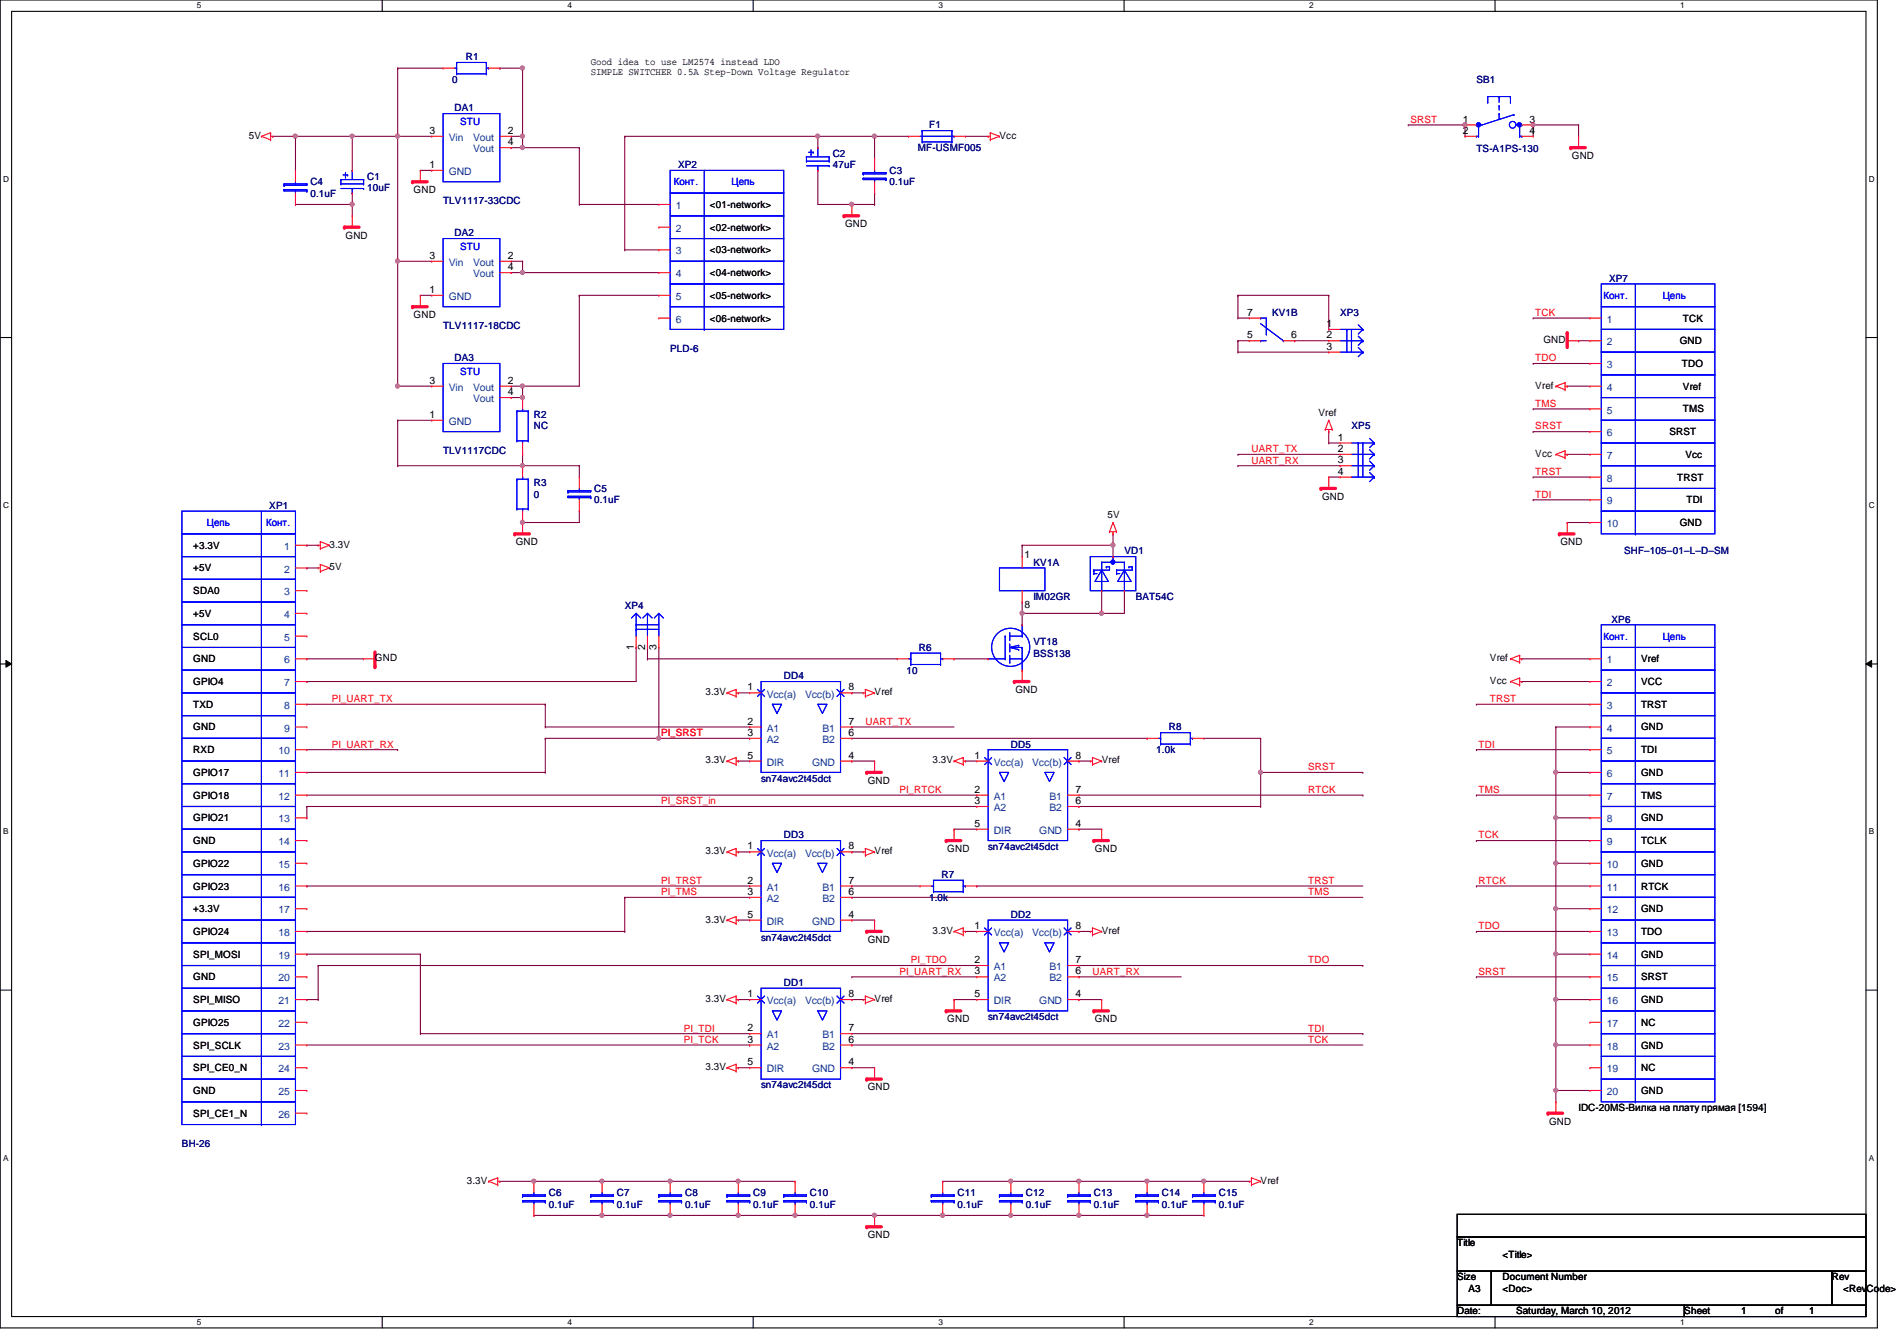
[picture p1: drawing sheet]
# OrCAD Capture schematic RPi-JTAG.DSN
size A3

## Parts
C1  10uF  [SM/CT_A/3216_12/H1.80]
C2  47uF  [SM/C-ALU_0605/D_H5.5]
C3  0.1uF  [SM/C_0805/H.055]
C4  0.1uF  [SM/C_0805/H.055]
C5  0.1uF  [SM/C_0805/H.055]
C6  0.1uF  [SM/C_0805/H.055]
C7  0.1uF  [SM/C_0805/H.055]
C8  0.1uF  [SM/C_0805/H.055]
C9  0.1uF  [SM/C_0805/H.055]
C10  0.1uF  [SM/C_0805/H.055]
C11  0.1uF  [SM/C_0805/H.055]
C12  0.1uF  [SM/C_0805/H.055]
C13  0.1uF  [SM/C_0805/H.055]
C14  0.1uF  [SM/C_0805/H.055]
C15  0.1uF  [SM/C_0805/H.055]
DA1  TLV1117-33CDC  [SM/SOT223_1234_H.063]
DA2  TLV1117-18CDC  [SM/SOT223_1234_H.063]
DA3  TLV1117CDC  [SM/SOT223_1234_H.063]
DD1  sn74avc2t45dct
DD2  sn74avc2t45dct
DD3  sn74avc2t45dct
DD4  sn74avc2t45dct
DD5  sn74avc2t45dct
F1  MF-USMF005  [SM/FUSE_1210/H.043]
KV1  IM02GR  [RELAY_AXICOM_IM02G]  (sections A,B)
R1  0  [SM/R_0603/H.022]
R2  NC  [SM/R_0805/H.026]
R3  0  [SM/R_0805/H.026]
R6  10  [SM/R_0805/H.026]
R7  1.0k  [SM/R_0805/H.026]
R8  1.0k  [SM/R_0805/H.026]
SB1  TS-A1PS-130  [TS-A1PS-130_H4.30]
VD1  BAT54C  [SM/SOT23_123_H.045]
VT18  BSS138  [SM/SOT23_123M]
XP1  BH-26  [BH-26]
XP2  PLD-6  [PLD-06]
XP3  PLS-3  [PLS-3]
XP4  PLS-3  [PLS-3]
XP5  PLS-4  [PLS-4]
XP6  IDC-20MS  [BH-20]
XP7  SHF–105–01–L–D–SM  [SHF–105]

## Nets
3.3V: C6.1 C7.1 C8.1 C9.1 C10.1 DD1.1(Vcc(a)) DD1.5(DIR) DD2.1(Vcc(a)) DD3.1(Vcc(a)) DD3.5(DIR) DD4.1(Vcc(a)) DD4.5(DIR) DD5.1(Vcc(a)) XP1.1
5V: C1.1(+) C4.1 DA1.3(Vin) DA2.3(Vin) DA3.3(Vin) KV1.1 R1.1 VD1.3 XP1.2
GND: C1.2(-) C2.2(-) C3.2 C4.2 C5.2 C6.2 C7.2 C8.2 C9.2 C10.2 C11.2 C12.2 C13.2 C14.2 C15.2 DA1.1(GND) DA2.1(GND) DD1.4(GND) DD2.4(GND) DD2.5(DIR) DD3.4(GND) DD4.4(GND) DD5.4(GND) DD5.5(DIR) R3.1 SB1.3 SB1.4 VT18.2(s) XP1.6 XP5.4 XP6.4 XP6.6 XP6.8 XP6.10 XP6.12 XP6.14 XP6.16 XP6.18 XP6.20 XP7.2 XP7.10
Vcc: F1.2 XP6.2 XP7.7
PI_RTCK : DD5.2(A1) XP1.12
PI_SRST: DD4.3(A2) XP1.11 XP4.3
PI_SRST_in: DD5.3(A2) XP1.13
PI_TCK: DD1.3(A2) XP1.23
PI_TDI: DD1.2(A1) XP1.19
PI_TDO: DD2.2(A1) XP1.21
PI_TMS: DD3.3(A2) XP1.18
PI_TRST: DD3.2(A1) XP1.16
PI_UART_RX: DD2.3(A2) XP1.10
PI_UART_TX: DD4.2(A1) XP1.8
RTCK: DD5.7(B1) XP6.11
SRST: DD5.6(B2) R8.2 SB1.1 SB1.2 XP6.15 XP7.6
TCK: DD1.6(B2) XP6.9 XP7.1
TDI: DD1.7(B1) XP6.5 XP7.9
TDO: DD2.7(B1) XP6.13 XP7.3
TMS: DD3.6(B2) XP6.7 XP7.5
TRST: R7.2 XP6.3 XP7.8
UART_RX: DD2.6(B2) XP5.3
UART_TX: DD4.7(B1) XP5.2
Vref: C11.1 C12.1 C13.1 C14.1 C15.1 DD1.8(Vcc(b)) DD2.8(Vcc(b)) DD3.8(Vcc(b)) DD4.8(Vcc(b)) DD5.8(Vcc(b)) XP5.1 XP6.1 XP7.4
N00586: DA1.2(Vout) DA1.4(Vout) R1.2 XP2.1
N00619: DA2.2(Vout) DA2.4(Vout) XP2.4
N00661: DA3.2(Vout) DA3.4(Vout) R2.2 XP2.5
N00673: C2.1(+) C3.1 F1.1 XP2.3
N01326: C5.1 DA3.1(GND) R2.1 R3.2
N05214: R6.2 VT18.1(g)
N05254: KV1.8 VD1.1 VD1.2 VT18.3(d)
N05785: R6.1 XP4.2
N05814: KV1.6(Common1) XP3.2
N05840: KV1.7(NC1) XP3.1
N05862: KV1.5(NO1) XP3.3
N05906: XP1.7 XP4.1
N05912: DD4.6(B2) R8.1
N06054: DD3.7(B1) R7.1

Not connected (* = marked no-connect by the designer): XP1 3 4 5 9 14 15 17 20 22 24 25 26; XP2 2 6; XP6 17 19

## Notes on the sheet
- Good idea to use LM2574 instead LDO
  SIMPLE SWITCHER 0.5A Step-Down Voltage Regulator
